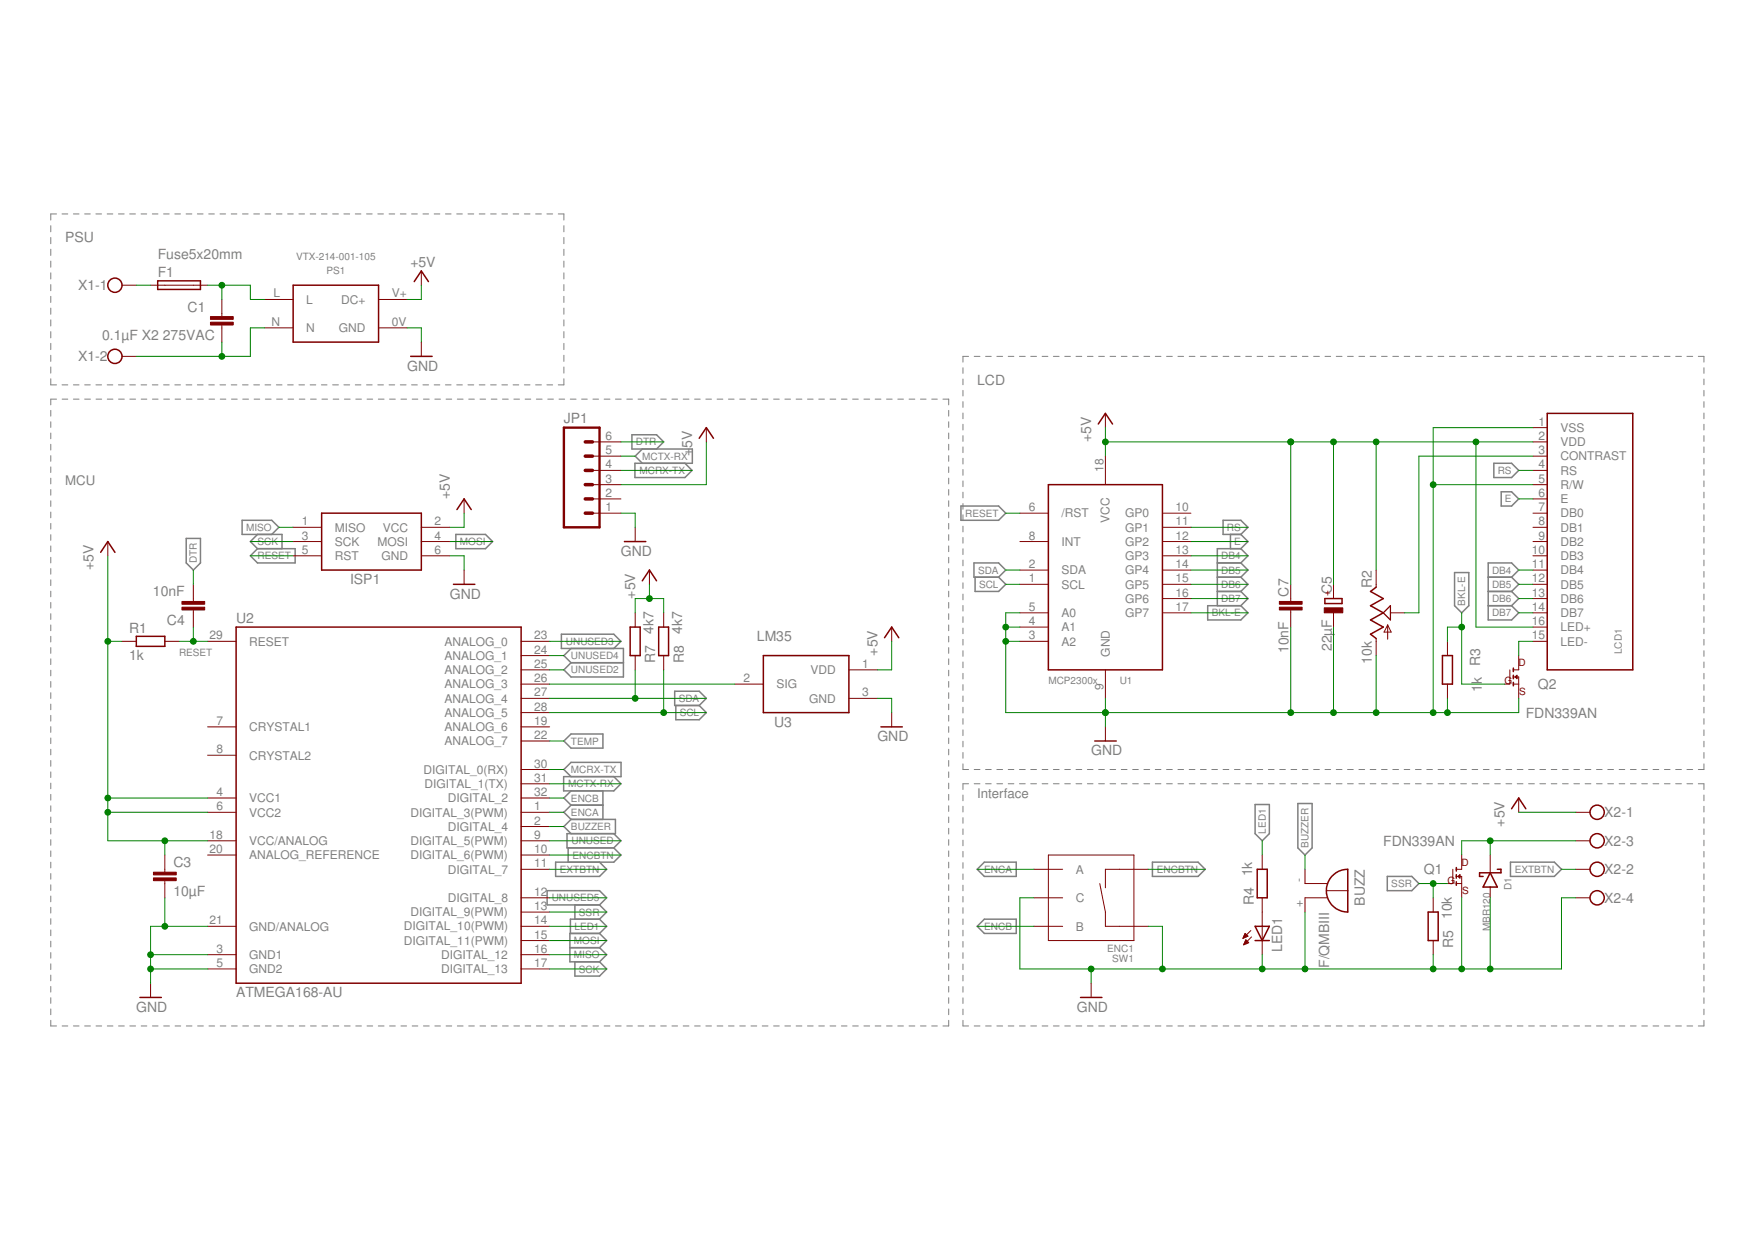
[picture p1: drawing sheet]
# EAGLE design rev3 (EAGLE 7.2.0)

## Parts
BUZZ  F/QMBIII  [F/QMBIII]
C1  0.1µF X2 275VAC  C-EU102-064X133  [C102-064X133]
C3  10µF  C-EUC3216  [C3216]
C4  10nF  C-EUC1206K  [C1206K]
C5  22µF  CPOL-EUE2,5-6E  [E2,5-6E]
C7  10nF  C-EUC1206K  [C1206K]
D1  MBR120  [SOD-123FL]
F1  Fuse5x20mm  FUSEBLANK_5X20MM  [FUSE_HOLDER_5X20MM]
ISP1  AVRISP-6  [AVRISP]
JP1  M06LOCK  [1X06_LOCK]
LCD1  HD44780-LCD  [8X2-CHARLCD]
LED1  LED5MM  [LED5MM]
PS1  VTX-214-001-105  [VTX-214-001-]
Q1  FDN339AN  [SOT23]
Q2  FDN339AN  [SOT23]
R1  1k  R-EU_R0603  [R0603]
R2  10k  TRIM_US-B64Y  [B64Y]
R3  1k  R-EU_R0603  [R0603]
R4  1k  R-EU_R0603  [R0603]
R5  10k  R-EU_R0603  [R0603]
R7  4k7  R-EU_R0603  [R0603]
R8  4k7  R-EU_R0603  [R0603]
SW1  ENC1  ROTARTY_ENCODER  [ROTARY_ENC_PLAIN]
U1  MCP2300X/SO  [SO18W]
U2  ATMEGA168-AU  [TQFP32-08]
U3  LM35  [TO92-]
X1  W237-113  [W237-113]
X2  W237-4  [W237-4]

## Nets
+5V: C3.1 C5.+ C7.1 ISP1.2(VCC) JP1.3 LCD1.2(VDD) LCD1.16(LED+) PS1.V+(DC+) R1.1 R2.E R7.2 R8.2 U1.18(VCC) U2.4(VCC1) U2.6(VCC2) U2.18(VCC/ANALOG) U3.1(VDD) X2.1
BKL-E: Q2.1(GATE) R3.1 U1.17(GP7)
BUZZER: BUZZ.-(+) U2.2(DIGITAL_4)
DB4: LCD1.11(DB4) U1.13(GP3)
DB5: LCD1.12(DB5) U1.14(GP4)
DB6: LCD1.13(DB6) U1.15(GP5)
DB7: LCD1.14(DB7) U1.16(GP6)
DTR: C4.2 JP1.6
E: LCD1.6(E) U1.12(GP2)
ENCA: SW1.A U2.1(DIGITAL_3(PWM))
ENCB: SW1.B U2.32(DIGITAL_2)
ENCBTN: SW1.SW- U2.10(DIGITAL_6(PWM))
EXTBTN: U2.11(DIGITAL_7) X2.2
GND: BUZZ.+(-) C3.2 C5.- C7.2 D1.A ISP1.6(GND) JP1.1 LCD1.1(VSS) LCD1.5(R/W) LED1.K(C) PS1.0V(GND) Q1.2(SOURCE) Q2.2(SOURCE) R2.A R3.2 R5.1 SW1.C SW1.SW+ U1.3(A2) U1.4(A1) U1.5(A0) U1.9(GND) U2.3(GND1) U2.5(GND2) U2.21(GND/ANALOG) U3.3(GND) X2.4
LED1: R4.2 U2.14(DIGITAL_10(PWM))
MCRX-TX: JP1.4 U2.30(DIGITAL_0(RX))
MCTX-RX: JP1.5 U2.31(DIGITAL_1(TX))
MISO: ISP1.1(MISO) U2.16(DIGITAL_12)
MOSI: ISP1.4(MOSI) U2.15(DIGITAL_11(PWM))
N$1: LCD1.3(CONTRAST) R2.S
N$2: F1.1 X1.1
N$3: C1.1 F1.2 PS1.L
N$4: LCD1.15(LED-) Q2.3(DRAIN)
N$5: U2.26(ANALOG_3) U3.2(SIG)
N$6: LED1.A R4.1
N$7: C1.2 PS1.N X1.2
N$8: D1.C Q1.3(DRAIN) X2.3
RESET: C4.1 ISP1.5(RST) R1.2 U1.6(/RST) U2.29(RESET)
RS: LCD1.4(RS) U1.11(GP1)
SCK: ISP1.3(SCK) U2.17(DIGITAL_13)
SCL: R8.1 U1.1(SCL) U2.28(ANALOG_5)
SDA: R7.1 U1.2(SDA) U2.27(ANALOG_4)
SSR: Q1.1(GATE) R5.2 U2.13(DIGITAL_9(PWM))
TEMP: U2.22(ANALOG_7)
UNUSED: U2.9(DIGITAL_5(PWM))
UNUSED2: U2.25(ANALOG_2)
UNUSED3: U2.23(ANALOG_0)
UNUSED4: U2.24(ANALOG_1)
UNUSED5: U2.12(DIGITAL_8)
Unconnected: JP1.2 LCD1.7(DB0) LCD1.8(DB1) LCD1.9(DB2) LCD1.10(DB3) U1.8(INT) U1.10(GP0) U2.7(CRYSTAL1) U2.8(CRYSTAL2) U2.19(ANALOG_6) U2.20(ANALOG_REFERENCE)

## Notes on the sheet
- PSU
- LCD
- MCU
- Interface

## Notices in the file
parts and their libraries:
SparkFun-Connectors: Licensing: CC v3.0 Share-Alike You are welcome to use this library for commercial purposes.
